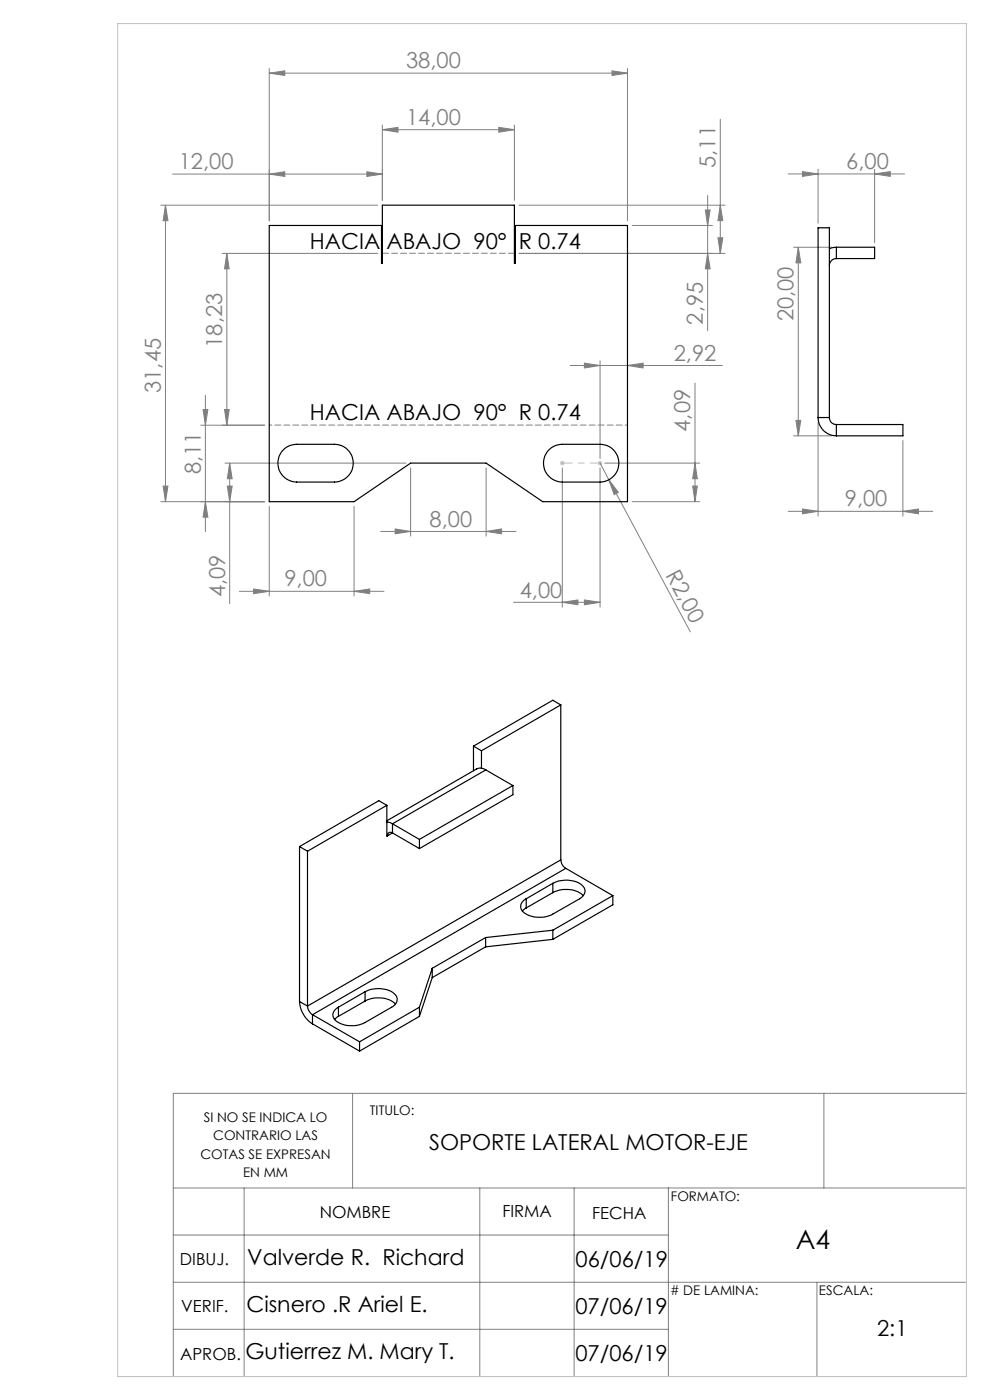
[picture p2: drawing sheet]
<svg xmlns="http://www.w3.org/2000/svg" width="210mm" height="297mm" viewBox="0 0 210 297" stroke-linecap="round" stroke-linejoin="round" font-family="sans-serif">
<g fill="none" stroke="#808080" stroke-width=".21">
<path d="M57.1 15.5l3.3-.5v1zM57.1 14.5v32.3M57.1 15.5h76M129.8 15l3.3 .5-3.3 .5zM133.1 14.5v32.3M36.6 36.9h44.5M57.1 36.9l3.3-.5v1zM77.8 36.4l3.3 .5-3.3 .5zM81.1 27.5l3.3-.5v1zM81.1 26.5v16M81.1 27.5h28M105.8 27l3.3 .5-3.3 .5z"/>
<path d="M109.1 26.5v16M152.8 25.3v28.5M167.2 36.9h24.7M170.2 36.4l3.3 .5-3.3 .5zM173.5 35.9v11.4M185.5 36.9l3.3-.5v1zM185.5 35.9v15.6M34.1 43.5h46M35.1 43.5l.5 3.3h-1zM35.1 43.5v62.9M47.1 53.8h33M48.1 53.8l.5 3.2h-1z"/>
<path d="M48.1 53.8v36.4M110.1 53.8h43.7M110.1 43.5h43.7M134.1 47.8h17M149.6 44.6h1l-.5 3.2zM150.1 53.8l.5 3.2h-1zM150.1 41.5v28.7M152.3 50.4h1l-.5 3.4zM152.8 43.5l.5 3.3h-1zM168.3 52.5h8.1M169.3 52.5l.6 3.3h-1.1zM169.3 52.5v40"/>
<path d="M120.9 77.5h32.3M124 77l3.3 .5-3.3 .6zM127.3 76.5v20.8M133.1 77.5l3.3-.5v1.1zM42.6 90.2h13.5M43.1 86.9h1l-.5 3.3zM43.6 83.9v28.9M47.6 86.9h1l-.5 3.3zM47.7 98.2h38.4M48.7 98.2l.5 3.4h-1zM48.7 98.2v29.9M87.1 99.3v14.4"/>
<path d="M103.1 99.3v14.4M119.3 99.3v29.5M127.3 98.2l1.9 3.6M127.3 99.3v29.5M128.3 98.2h20.1M147.4 98.2l.5 3.4h-1zM147.4 81.3v25.1M168.3 92.5h8.1M168.8 89.2h1.1l-.6 3.3zM173.5 89.6v19.9M191.5 93.4v16.1M34.1 106.4h22"/>
<path d="M34.6 103.1h1l-.5 3.3zM43.6 106.4l.5 3.3h-1zM48.2 103.1h1l-.5 3.3zM57.1 107.4v19M75.1 107.4v19M80.8 112.7h28.7M83.8 112.2l3.3 .5-3.3 .5zM103.1 112.7l3.3-.5v1zM129.2 101.8l2 2.7-.9 .4zM129.2 101.8l17.2 32.3M134.1 106.4h14.3M146.9 103.1h1l-.5 3.3z"/>
<path d="M167.2 108.5h30.7M170.2 108l3.3 .5-3.3 .5zM191.5 108.5l3.3-.5v1zM50.8 125.4h30.7M53.8 125l3.3 .4-3.3 .5zM75.1 125.4l3.3-.4v.9zM108.9 127.8h18.4M119.3 127.8l3.3-.5v1zM124 127.3l3.3 .5-3.3 .5zM74.8 231.9v20.1M174.8 231.9v20.1M204.8 231.9h-168v60.1"/>
<path d="M36.8 252h168M51.8 252v40M101.8 252v40M121.8 252v40M141.8 252v40M36.8 262h105M36.8 272h168M173.3 272v20M36.8 282h105"/>
</g>
<path d="M25 5h180v287h-180zM118.8 98.2h1M118.9 97.9l.7 .7M119.3 97.8v.9M119.6 97.9l-.7 .7M126.8 98.2h1M126.9 97.9l.7 .7M127.3 97.8v.9M127.6 97.9l-.7 .7" fill="none" stroke="#c0c0c0" stroke-width=".21"/>
<path d="M133.1 90.2h-76" fill="none" stroke="#808080" stroke-width=".21" stroke-dasharray="1.3 .6" stroke-dashoffset=".7"/>
<path d="M109.1 53.7h-28" fill="none" stroke="#808080" stroke-width=".21" stroke-dasharray="1.3 .6"/>
<path d="M119.3 98.2h8" fill="none" stroke="#c0c0c0" stroke-width=".21" stroke-dasharray="15.2 1.3 1.3 1.3" stroke-dashoffset="13.1"/>
<g fill="#808080">
<path d="M129.2 101.8l2 2.7-.9 .4z"/>
<path d="M119.3 127.8l3.3-.5v1zM124 127.3l3.3 .5-3.3 .5z"/>
<path d="M147.4 98.2l.5 3.4h-1zM146.9 103.1h1l-.5 3.3z"/>
<path d="M124 77l3.3 .5-3.3 .6zM133.1 77.5l3.3-.5v1.1z"/>
<path d="M77.8 36.4l3.3 .5-3.3 .5zM57.1 36.9l3.3-.5v1z"/>
<path d="M53.8 125l3.3 .4-3.3 .5zM75.1 125.4l3.3-.4v.9zM83.8 112.2l3.3 .5-3.3 .5zM103.1 112.7l3.3-.5v1z"/>
<path d="M81.1 27.5l3.3-.5v1zM105.8 27l3.3 .5-3.3 .5z"/>
<path d="M170.2 108l3.3 .5-3.3 .5zM191.5 108.5l3.3-.5v1z"/>
<path d="M185.5 36.9l3.3-.5v1zM170.2 36.4l3.3 .5-3.3 .5z"/>
<path d="M152.3 50.4h1l-.5 3.4zM152.8 43.5l.5 3.3h-1z"/>
<path d="M150.1 53.8l.5 3.2h-1zM149.6 44.6h1l-.5 3.2z"/>
<path d="M47.6 86.9h1l-.5 3.3zM48.1 53.8l.5 3.2h-1z"/>
<path d="M168.8 89.2h1.1l-.6 3.3zM169.3 52.5l.6 3.3h-1.1z"/>
<path d="M35.1 43.5l.5 3.3h-1zM34.6 103.1h1l-.5 3.3z"/>
<path d="M48.7 98.2l.5 3.4h-1zM48.2 103.1h1l-.5 3.3zM43.1 86.9h1l-.5 3.3zM43.6 106.4l.5 3.3h-1z"/>
<path d="M57.1 15.5l3.3-.5v1zM129.8 15l3.3 .5-3.3 .5z"/>
</g>
<g fill="none" stroke="#000" stroke-width=".25">
<path d="M57.1 47.8h23.8v8h.2v-12.3h28v12.3h.2v-8h23.8v58.6h-18l-12-8.2h-16l-12 8.2h-18zM177.4 54.9a1.51 1.51 0 0 0-1.5 1.4M177.4 52.5l-1.5 .3M177.4 52.5v2.4M177.4 52.5h8.1v2.4h-8.1M60.1 95.4l1.3-.9 1-.2h8.5a4 4 0 0 1 4 4 4 4 0 0 1-4 4h-8a4 4 0 0 1-3.7-2.5 4 4 0 0 1 .9-4.4zM116.5 95.4l1.3-.9 .9-.2h8.6a4 4 0 0 1 4 4 4 4 0 0 1-4 4h-8a4 4 0 0 1-3.7-2.5 4 4 0 0 1 .9-4.4zM173.5 88.6a3.9 3.9 0 0 0 3.9 3.9M173.5 88.6h2.4M173.5 88.6v-40.3h2.4v40.3M175.9 88.6a1.45 1.45 0 0 0 1.5 1.5M177.4 90.1v2.4"/>
<path d="M177.4 90.1h14.1v2.4h-14.1M100.4 158.3l1.7 1M100.4 158.3v5.2M102.1 159.3v3.7M119 149.5l-16.9 9.8M119 149.5v32.9M119 149.5l-1.7-.9-16.9 9.7M63.5 179.6v32.9M63.5 179.6l1.7 1M82.1 174.4l1.2 .4M82.1 170.8l-16.9 9.8M82.1 170.8v6.6l.1-.1"/>
<path d="M82.1 170.8l-1.7-.9-16.9 9.7M82.1 177.2l.1 .1M83.3 176.7a.65 .65 0 0 0-.8-.1 .65 .65 0 0 0-.3 .7M83.3 176.7l-1.1 .6M83.3 174.8l5.7 3.3M83.3 176.7l5.7 3.3M83.3 174.8v1.9M89 178.1v1.9M103 163.3l-1-.4-.9 .2-19 11M103 163.3l5.8 3.3M103 163.3l-19.7 11.5M108.8 166.6v2l-19.8 11.4"/>
<path d="M108.8 166.6l-19.8 11.5M65.2 180.6v32.8M103 198.9l-11.3 6.5M103 198.9v2M111.6 192.6l-.8 .7M111.6 190.7v1.9M117.3 187.4a5.8 5.8 0 0 1 6.3 .6 1.67 1.67 0 0 1-.7 2.7l-5.6 3.2a5.5 5.5 0 0 1-6.6-.8 1.67 1.67 0 0 1 .9-2.4M117.3 189.4a5.7 5.7 0 0 1 6.4 .6M117.3 197.3l-14.3 1.6M117.3 187.4l-5.7 3.3M117.3 187.4v2M117.3 197.3v2"/>
<path d="M117.3 199.3l-14.3 1.6M117.3 189.4l-5.7 3.2M119 182.4a2.35 2.35 0 0 0 1 1.8M119 182.4l-53.8 31M120 184.2l10 5.8M120 184.2l-53.7 31.1M130 190l-12.7 7.3M130 190v1.9l-12.7 7.4M63.5 212.5a6.1 6.1 0 0 0 2.8 4.7M63.5 212.5l1.7 .9M65.2 213.4a2.49 2.49 0 0 0 1.1 1.9M66.3 215.3l10 5.7"/>
<path d="M66.3 217.2l10 5.8M66.3 215.3v1.9M71.8 215.6l-.8 .7M71.8 213.7v1.9M77.4 210.4a5.8 5.8 0 0 1 6.4 .6 1.66 1.66 0 0 1-.7 2.7l-5.7 3.2a5.5 5.5 0 0 1-6.6-.8 1.67 1.67 0 0 1 1-2.4M77.4 212.4a5.7 5.7 0 0 1 6.5 .6M77.4 210.4l-5.6 3.3M77.4 210.4v2M77.4 212.4l-5.6 3.2M89 213.7v1.9M89 213.7l-12.7 7.3M89 215.6l-12.7 7.4"/>
<path d="M91.7 205.4l-2.7 8.3M91.7 205.4v2M91.7 207.4l-2.7 8.2M103 200.9l-11.3 6.5M76.3 221v2"/>
</g>
<text font-size="5.6" x="168.8" y="264.9">A4</text>
<g font-size="4.7" fill="#808080">
<text x="86.1" y="14.5">38,00</text>
<text x="86.1" y="26.5">14,00</text>
<text x="37.9" y="35.9">12,00</text>
<text x="151.8" y="35.6" transform="rotate(-90 151.8 35.6)">5,11</text>
<text x="179.5" y="35.9">6,00</text>
<text x="149.1" y="68.9" transform="rotate(-90 149.1 68.9)">2,95</text>
<text x="168.3" y="68.1" transform="rotate(-90 168.3 68.1)">20,00</text>
<text x="47.1" y="73.8" transform="rotate(-90 47.1 73.8)">18,23</text>
<text x="142.9" y="76.5">2,92</text>
<text x="34.1" y="83.4" transform="rotate(-90 34.1 83.4)">31,45</text>
<text x="146.4" y="91.6" transform="rotate(-90 146.4 91.6)">4,09</text>
<text x="42.6" y="100.6" transform="rotate(-90 42.6 100.6)">8,11</text>
<text x="179.2" y="107.5">9,00</text>
<text x="91.1" y="111.7">8,00</text>
<text x="60.3" y="124.4">9,00</text>
<text x="141.1" y="122" transform="rotate(62 141.1 122)">R2,00</text>
<text x="47.7" y="126.7" transform="rotate(-90 47.7 126.7)">4,09</text>
<text x="110.3" y="126.8">4,00</text>
</g>
<g font-size="4.7">
<text x="65.7" y="52.7">HACIA ABAJO 90° R 0.74</text>
<text x="65.7" y="89.2">HACIA ABAJO 90° R 0.74</text>
<text x="91" y="244">SOPORTE LATERAL MOTOR-EJE</text>
<text x="52.4" y="268.4">Valverde R. Richard</text>
<text x="122.1" y="268.8">06/06/19</text>
<text x="52.3" y="278.4">Cisnero .R Ariel E.</text>
<text x="122.1" y="278.8">07/06/19</text>
<text x="186.1" y="283.5">2:1</text>
<text x="52.1" y="288.3">Gutierrez M. Mary T.</text>
<text x="122.1" y="288.8">07/06/19</text>
</g>
<g font-size="3.5">
<text x="67.8" y="258.4">NOMBRE</text>
<text x="106.6" y="258.3">FIRMA</text>
<text x="125.6" y="258.5">FECHA</text>
<text x="38.2" y="268.4">DIBUJ.</text>
<text x="38.5" y="278.4">VERIF.</text>
<text x="38.2" y="288.5">APROB.</text>
</g>
<g font-size="2.8">
<text x="43.2" y="238.1">SI NO SE INDICA LO</text>
<text x="78.5" y="236.5">TITULO:</text>
<text x="42.5" y="245.8">COTAS SE EXPRESAN</text>
<text x="45.2" y="241.9">CONTRARIO LAS</text>
<text x="51.6" y="249.6">EN MM</text>
<text x="142.3" y="254.8">FORMATO:</text>
<text x="142.1" y="274.7"># DE LAMINA:</text>
<text x="173.7" y="274.6">ESCALA:</text>
</g>
</svg>
